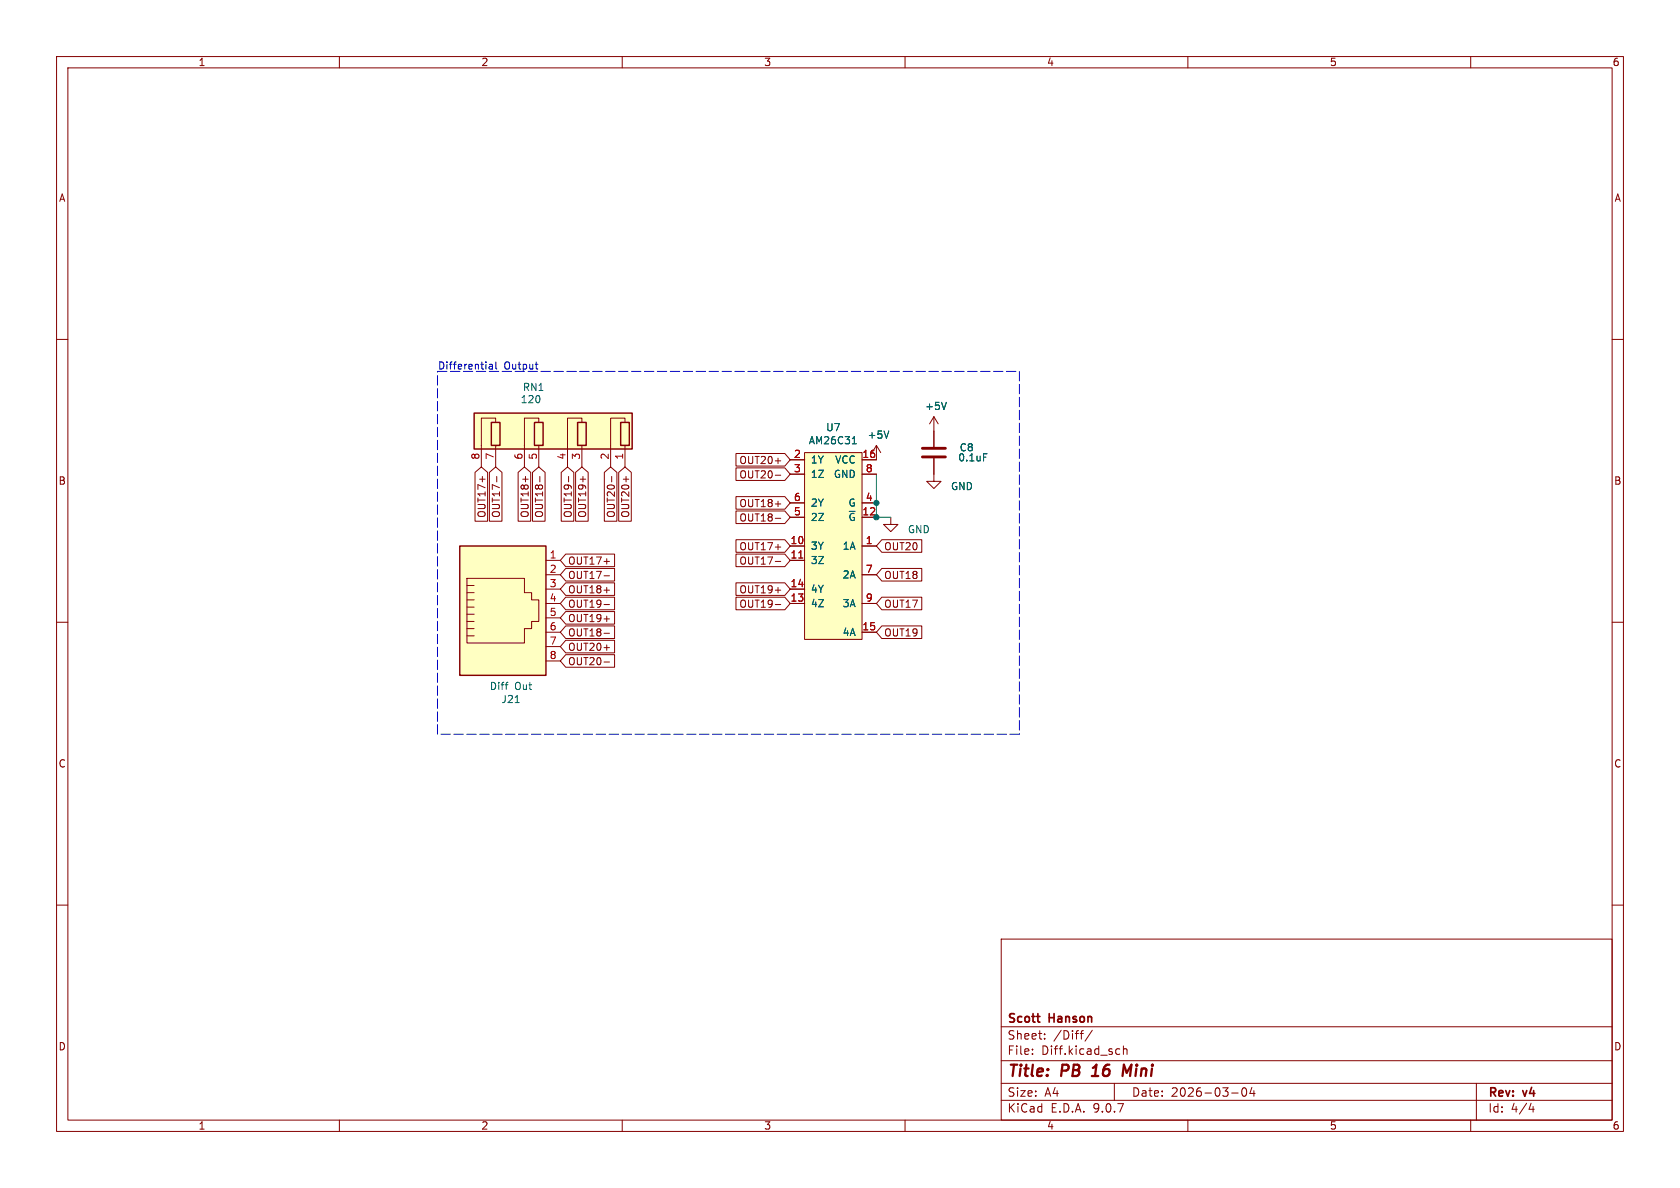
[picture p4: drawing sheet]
(kicad_sch
 (version 20250114)
 (generator "eeschema")
 (generator_version "9.0")
 (paper "A4")
 (title_block
  (title "PB 16 Mini")
  (date "2026-03-04")
  (rev "v4")
  (company "Scott Hanson"))
 (lib_symbols
  (symbol "AM26C31:AM26C31"
   (pin_names
    (offset 1.016)) (exclude_from_sim no) (in_bom yes) (on_board yes)
   (property "Reference" "IC" (at -5.08 17.78 0) (effects (font (size 1.27 1.27)) (justify left)))
   (property "Value" "AM26C31_AM26C31" (at -5.08 -17.78 0) (effects (font (size 1.27 1.27)) (justify left)))
   (property "Footprint" "agg:SOIC-16" (at -5.08 -20.32 0) (effects (font (size 1.27 1.27)) (justify left) (hide yes)))
   (property "Datasheet" "http://www.ti.com.cn/cn/lit/ds/symlink/am26c31.pdf" (at -5.08 -22.86 0) (effects (font (size 1.27 1.27)) (justify left) (hide yes)))
   (property "Description" "" (at 0 0 0) (effects (font (size 1.27 1.27)) (hide yes)))
   (property "Farnell" "4975637" (at -5.08 -25.4 0) (effects (font (size 1.27 1.27)) (justify left) (hide yes)))
   (symbol "AM26C31_0_0"
    (pin power_in line (at -7.62 15.24 0) (length 2.54) (name "VCC" (effects (font (size 1.27 1.27)))) (number "16" (effects (font (size 1.27 1.27)))))
    (pin power_in line (at -7.62 12.7 0) (length 2.54) (name "GND" (effects (font (size 1.27 1.27)))) (number "8" (effects (font (size 1.27 1.27)))))
    (pin input line (at -7.62 7.62 0) (length 2.54) (name "G" (effects (font (size 1.27 1.27)))) (number "4" (effects (font (size 1.27 1.27)))))
    (pin input line (at -7.62 5.08 0) (length 2.54) (name "~{G}" (effects (font (size 1.27 1.27)))) (number "12" (effects (font (size 1.27 1.27)))))
    (pin input line (at -7.62 0 0) (length 2.54) (name "1A" (effects (font (size 1.27 1.27)))) (number "1" (effects (font (size 1.27 1.27)))))
    (pin input line (at -7.62 -5.08 0) (length 2.54) (name "2A" (effects (font (size 1.27 1.27)))) (number "7" (effects (font (size 1.27 1.27)))))
    (pin input line (at -7.62 -10.16 0) (length 2.54) (name "3A" (effects (font (size 1.27 1.27)))) (number "9" (effects (font (size 1.27 1.27)))))
    (pin input line (at -7.62 -15.24 0) (length 2.54) (name "4A" (effects (font (size 1.27 1.27)))) (number "15" (effects (font (size 1.27 1.27)))))
    (pin output line (at 7.62 15.24 180) (length 2.54) (name "1Y" (effects (font (size 1.27 1.27)))) (number "2" (effects (font (size 1.27 1.27)))))
    (pin output line (at 7.62 12.7 180) (length 2.54) (name "1Z" (effects (font (size 1.27 1.27)))) (number "3" (effects (font (size 1.27 1.27)))))
    (pin output line (at 7.62 7.62 180) (length 2.54) (name "2Y" (effects (font (size 1.27 1.27)))) (number "6" (effects (font (size 1.27 1.27)))))
    (pin output line (at 7.62 5.08 180) (length 2.54) (name "2Z" (effects (font (size 1.27 1.27)))) (number "5" (effects (font (size 1.27 1.27)))))
    (pin output line (at 7.62 0 180) (length 2.54) (name "3Y" (effects (font (size 1.27 1.27)))) (number "10" (effects (font (size 1.27 1.27)))))
    (pin output line (at 7.62 -2.54 180) (length 2.54) (name "3Z" (effects (font (size 1.27 1.27)))) (number "11" (effects (font (size 1.27 1.27)))))
    (pin output line (at 7.62 -7.62 180) (length 2.54) (name "4Y" (effects (font (size 1.27 1.27)))) (number "14" (effects (font (size 1.27 1.27)))))
    (pin output line (at 7.62 -10.16 180) (length 2.54) (name "4Z" (effects (font (size 1.27 1.27)))) (number "13" (effects (font (size 1.27 1.27))))))
   (symbol "AM26C31_0_1"
    (rectangle (start -5.08 16.51) (end 5.08 -16.51) (stroke (width 0) (type default)) (fill (type background))))
   (embedded_fonts no))
  (symbol "Connector:RJ45"
   (pin_names
    (offset 1.016)) (exclude_from_sim no) (in_bom yes) (on_board yes)
   (property "Reference" "J" (at -5.08 13.97 0) (effects (font (size 1.27 1.27)) (justify right)))
   (property "Value" "RJ45" (at 2.54 13.97 0) (effects (font (size 1.27 1.27)) (justify left)))
   (property "Footprint" "" (at 0 0.635 90) (effects (font (size 1.27 1.27)) (hide yes)))
   (property "Datasheet" "~" (at 0 0.635 90) (effects (font (size 1.27 1.27)) (hide yes)))
   (property "Description" "RJ connector, 8P8C (8 positions 8 connected)" (at 0 0 0) (effects (font (size 1.27 1.27)) (hide yes)))
   (symbol "RJ45_0_1"
    (polyline (pts (xy -6.35 1.905) (xy -5.08 1.905) (xy -5.08 1.905)) (stroke (width 0) (type default)) (fill (type none)))
    (polyline (pts (xy -6.35 0.635) (xy -5.08 0.635) (xy -5.08 0.635)) (stroke (width 0) (type default)) (fill (type none)))
    (polyline (pts (xy -6.35 -0.635) (xy -5.08 -0.635) (xy -5.08 -0.635)) (stroke (width 0) (type default)) (fill (type none)))
    (polyline (pts (xy -6.35 -1.905) (xy -5.08 -1.905) (xy -5.08 -1.905)) (stroke (width 0) (type default)) (fill (type none)))
    (polyline (pts (xy -6.35 -3.175) (xy -5.08 -3.175) (xy -5.08 -3.175)) (stroke (width 0) (type default)) (fill (type none)))
    (polyline (pts (xy -6.35 -4.445) (xy -6.35 6.985) (xy 3.81 6.985) (xy 3.81 4.445) (xy 5.08 4.445) (xy 5.08 3.175) (xy 6.35 3.175) (xy 6.35 -0.635) (xy 5.08 -0.635) (xy 5.08 -1.905) (xy 3.81 -1.905) (xy 3.81 -4.445) (xy -6.35 -4.445) (xy -6.35 -4.445)) (stroke (width 0) (type default)) (fill (type none)))
    (polyline (pts (xy -5.08 5.715) (xy -6.35 5.715)) (stroke (width 0) (type default)) (fill (type none)))
    (polyline (pts (xy -5.08 4.445) (xy -6.35 4.445)) (stroke (width 0) (type default)) (fill (type none)))
    (polyline (pts (xy -5.08 3.175) (xy -6.35 3.175) (xy -6.35 3.175)) (stroke (width 0) (type default)) (fill (type none)))
    (rectangle (start 7.62 12.7) (end -7.62 -10.16) (stroke (width 0.254) (type default)) (fill (type background))))
   (symbol "RJ45_1_1"
    (pin passive line (at 10.16 10.16 180) (length 2.54) (name "~" (effects (font (size 1.27 1.27)))) (number "8" (effects (font (size 1.27 1.27)))))
    (pin passive line (at 10.16 7.62 180) (length 2.54) (name "~" (effects (font (size 1.27 1.27)))) (number "7" (effects (font (size 1.27 1.27)))))
    (pin passive line (at 10.16 5.08 180) (length 2.54) (name "~" (effects (font (size 1.27 1.27)))) (number "6" (effects (font (size 1.27 1.27)))))
    (pin passive line (at 10.16 2.54 180) (length 2.54) (name "~" (effects (font (size 1.27 1.27)))) (number "5" (effects (font (size 1.27 1.27)))))
    (pin passive line (at 10.16 0 180) (length 2.54) (name "~" (effects (font (size 1.27 1.27)))) (number "4" (effects (font (size 1.27 1.27)))))
    (pin passive line (at 10.16 -2.54 180) (length 2.54) (name "~" (effects (font (size 1.27 1.27)))) (number "3" (effects (font (size 1.27 1.27)))))
    (pin passive line (at 10.16 -5.08 180) (length 2.54) (name "~" (effects (font (size 1.27 1.27)))) (number "2" (effects (font (size 1.27 1.27)))))
    (pin passive line (at 10.16 -7.62 180) (length 2.54) (name "~" (effects (font (size 1.27 1.27)))) (number "1" (effects (font (size 1.27 1.27))))))
   (embedded_fonts no))
  (symbol "Device:C"
   (pin_numbers (hide yes))
   (pin_names
    (offset 0.254)) (exclude_from_sim no) (in_bom yes) (on_board yes)
   (property "Reference" "C" (at 0.635 2.54 0) (effects (font (size 1.27 1.27)) (justify left)))
   (property "Value" "C" (at 0.635 -2.54 0) (effects (font (size 1.27 1.27)) (justify left)))
   (property "Footprint" "" (at 0.9652 -3.81 0) (effects (font (size 1.27 1.27)) (hide yes)))
   (property "Datasheet" "~" (at 0 0 0) (effects (font (size 1.27 1.27)) (hide yes)))
   (property "Description" "Unpolarized capacitor" (at 0 0 0) (effects (font (size 1.27 1.27)) (hide yes)))
   (symbol "C_0_1"
    (polyline (pts (xy -2.032 0.762) (xy 2.032 0.762)) (stroke (width 0.508) (type default)) (fill (type none)))
    (polyline (pts (xy -2.032 -0.762) (xy 2.032 -0.762)) (stroke (width 0.508) (type default)) (fill (type none))))
   (symbol "C_1_1"
    (pin passive line (at 0 3.81 270) (length 2.794) (name "~" (effects (font (size 1.27 1.27)))) (number "1" (effects (font (size 1.27 1.27)))))
    (pin passive line (at 0 -3.81 90) (length 2.794) (name "~" (effects (font (size 1.27 1.27)))) (number "2" (effects (font (size 1.27 1.27))))))
   (embedded_fonts no))
  (symbol "Device:R_Pack04_SIP"
   (pin_names
    (offset 0) (hide yes)) (exclude_from_sim no) (in_bom yes) (on_board yes)
   (property "Reference" "RN" (at -15.24 0 90) (effects (font (size 1.27 1.27))))
   (property "Value" "R_Pack04_SIP" (at 15.24 0 90) (effects (font (size 1.27 1.27))))
   (property "Footprint" "Resistor_THT:R_Array_SIP8" (at 17.145 0 90) (effects (font (size 1.27 1.27)) (hide yes)))
   (property "Datasheet" "http://www.vishay.com/docs/31509/csc.pdf" (at 0 0 0) (effects (font (size 1.27 1.27)) (hide yes)))
   (property "Description" "4 resistor network, parallel topology, SIP package" (at 0 0 0) (effects (font (size 1.27 1.27)) (hide yes)))
   (symbol "R_Pack04_SIP_0_1"
    (rectangle (start -13.97 -1.905) (end 13.97 4.445) (stroke (width 0.254) (type default)) (fill (type background)))
    (rectangle (start -13.462 2.794) (end -11.938 -1.27) (stroke (width 0.254) (type default)) (fill (type none)))
    (polyline (pts (xy -12.7 2.794) (xy -12.7 3.556) (xy -10.16 3.556) (xy -10.16 -1.27)) (stroke (width 0) (type default)) (fill (type none)))
    (rectangle (start -5.842 2.794) (end -4.318 -1.27) (stroke (width 0.254) (type default)) (fill (type none)))
    (polyline (pts (xy -5.08 2.794) (xy -5.08 3.556) (xy -2.54 3.556) (xy -2.54 -1.27)) (stroke (width 0) (type default)) (fill (type none)))
    (rectangle (start 1.778 2.794) (end 3.302 -1.27) (stroke (width 0.254) (type default)) (fill (type none)))
    (polyline (pts (xy 2.54 2.794) (xy 2.54 3.556) (xy 5.08 3.556) (xy 5.08 -1.27)) (stroke (width 0) (type default)) (fill (type none)))
    (rectangle (start 9.398 2.794) (end 10.922 -1.27) (stroke (width 0.254) (type default)) (fill (type none)))
    (polyline (pts (xy 10.16 2.794) (xy 10.16 3.556) (xy 12.7 3.556) (xy 12.7 -1.27)) (stroke (width 0) (type default)) (fill (type none))))
   (symbol "R_Pack04_SIP_1_1"
    (pin passive line (at -12.7 -5.08 90) (length 3.81) (name "R1.1" (effects (font (size 1.27 1.27)))) (number "1" (effects (font (size 1.27 1.27)))))
    (pin passive line (at -10.16 -5.08 90) (length 3.81) (name "R1.2" (effects (font (size 1.27 1.27)))) (number "2" (effects (font (size 1.27 1.27)))))
    (pin passive line (at -5.08 -5.08 90) (length 3.81) (name "R2.1" (effects (font (size 1.27 1.27)))) (number "3" (effects (font (size 1.27 1.27)))))
    (pin passive line (at -2.54 -5.08 90) (length 3.81) (name "R2.2" (effects (font (size 1.27 1.27)))) (number "4" (effects (font (size 1.27 1.27)))))
    (pin passive line (at 2.54 -5.08 90) (length 3.81) (name "R3.1" (effects (font (size 1.27 1.27)))) (number "5" (effects (font (size 1.27 1.27)))))
    (pin passive line (at 5.08 -5.08 90) (length 3.81) (name "R3.2" (effects (font (size 1.27 1.27)))) (number "6" (effects (font (size 1.27 1.27)))))
    (pin passive line (at 10.16 -5.08 90) (length 3.81) (name "R4.1" (effects (font (size 1.27 1.27)))) (number "7" (effects (font (size 1.27 1.27)))))
    (pin passive line (at 12.7 -5.08 90) (length 3.81) (name "R4.2" (effects (font (size 1.27 1.27)))) (number "8" (effects (font (size 1.27 1.27))))))
   (embedded_fonts no))
  (symbol "power:+5V"
   (power)
   (pin_names
    (offset 0)) (exclude_from_sim no) (in_bom yes) (on_board yes)
   (property "Reference" "#PWR" (at 0 -3.81 0) (effects (font (size 1.27 1.27)) (hide yes)))
   (property "Value" "+5V" (at 0 3.556 0) (effects (font (size 1.27 1.27))))
   (property "Footprint" "" (at 0 0 0) (effects (font (size 1.27 1.27)) (hide yes)))
   (property "Datasheet" "" (at 0 0 0) (effects (font (size 1.27 1.27)) (hide yes)))
   (property "Description" "Power symbol creates a global label with name \"+5V\"" (at 0 0 0) (effects (font (size 1.27 1.27)) (hide yes)))
   (symbol "+5V_0_1"
    (polyline (pts (xy -0.762 1.27) (xy 0 2.54)) (stroke (width 0) (type default)) (fill (type none)))
    (polyline (pts (xy 0 2.54) (xy 0.762 1.27)) (stroke (width 0) (type default)) (fill (type none)))
    (polyline (pts (xy 0 0) (xy 0 2.54)) (stroke (width 0) (type default)) (fill (type none))))
   (symbol "+5V_1_1"
    (pin power_in line (at 0 0 90) (length 0) (hide yes) (name "+5V" (effects (font (size 1.27 1.27)))) (number "1" (effects (font (size 1.27 1.27))))))
   (embedded_fonts no))
  (symbol "power:GND"
   (power)
   (pin_names
    (offset 0)) (exclude_from_sim no) (in_bom yes) (on_board yes)
   (property "Reference" "#PWR" (at 0 -6.35 0) (effects (font (size 1.27 1.27)) (hide yes)))
   (property "Value" "GND" (at 0 -3.81 0) (effects (font (size 1.27 1.27))))
   (property "Footprint" "" (at 0 0 0) (effects (font (size 1.27 1.27)) (hide yes)))
   (property "Datasheet" "" (at 0 0 0) (effects (font (size 1.27 1.27)) (hide yes)))
   (property "Description" "Power symbol creates a global label with name \"GND\" , ground" (at 0 0 0) (effects (font (size 1.27 1.27)) (hide yes)))
   (symbol "GND_0_1"
    (polyline (pts (xy 0 0) (xy 0 -1.27) (xy 1.27 -1.27) (xy 0 -2.54) (xy -1.27 -1.27) (xy 0 -1.27)) (stroke (width 0) (type default)) (fill (type none))))
   (symbol "GND_1_1"
    (pin power_in line (at 0 0 270) (length 0) (hide yes) (name "GND" (effects (font (size 1.27 1.27)))) (number "1" (effects (font (size 1.27 1.27))))))
   (embedded_fonts no)))
 (text "Differential Output"
  (exclude_from_sim no)
  (at 77.343 65.659 0)
  (effects (font (size 1.27 1.27)) (justify left bottom)))
 (junction
  (at 154.94 88.9)
  (diameter 0)
  (color 0 0 0 0))
 (junction
  (at 154.94 91.44)
  (diameter 0)
  (color 0 0 0 0))
 (polyline
  (pts (xy 180.213 129.794) (xy 77.343 129.794))
  (stroke (width 0) (type dash)))
 (polyline
  (pts (xy 180.213 65.659) (xy 180.213 129.794))
  (stroke (width 0) (type dash)))
 (polyline
  (pts (xy 77.343 65.659) (xy 180.213 65.659))
  (stroke (width 0) (type dash)))
 (wire
  (pts (xy 154.94 88.9) (xy 154.94 91.44))
  (stroke (width 0) (type default)))
 (wire
  (pts (xy 154.94 83.82) (xy 154.94 88.9))
  (stroke (width 0) (type default)))
 (wire
  (pts (xy 154.94 91.44) (xy 157.48 91.44))
  (stroke (width 0) (type default)))
 (polyline
  (pts (xy 77.343 129.794) (xy 77.343 65.659))
  (stroke (width 0) (type dash)))
 (global_label "OUT20"
  (shape input)
  (at 154.94 96.52 0)
  (fields_autoplaced yes)
  (effects (font (size 1.27 1.27)) (justify left))
  (property "Intersheetrefs" "${INTERSHEET_REFS}" (at 163.9728 96.52 0) (effects (font (size 1.27 1.27)) (justify left) (hide yes))))
 (global_label "OUT18"
  (shape input)
  (at 154.94 101.6 0)
  (fields_autoplaced yes)
  (effects (font (size 1.27 1.27)) (justify left))
  (property "Intersheetrefs" "${INTERSHEET_REFS}" (at 163.9728 101.6 0) (effects (font (size 1.27 1.27)) (justify left) (hide yes))))
 (global_label "OUT20+"
  (shape input)
  (at 99.06 114.3 0)
  (fields_autoplaced yes)
  (effects (font (size 1.27 1.27)) (justify left))
  (property "Intersheetrefs" "${INTERSHEET_REFS}" (at 109.6652 114.3 0) (effects (font (size 1.27 1.27)) (justify left) (hide yes))))
 (global_label "OUT19+"
  (shape input)
  (at 102.87 82.55 270)
  (fields_autoplaced yes)
  (effects (font (size 1.27 1.27)) (justify right))
  (property "Intersheetrefs" "${INTERSHEET_REFS}" (at 102.87 92.501 90) (effects (font (size 1.27 1.27)) (justify right) (hide yes))))
 (global_label "OUT20+"
  (shape input)
  (at 110.49 82.55 270)
  (fields_autoplaced yes)
  (effects (font (size 1.27 1.27)) (justify right))
  (property "Intersheetrefs" "${INTERSHEET_REFS}" (at 110.49 92.501 90) (effects (font (size 1.27 1.27)) (justify right) (hide yes))))
 (global_label "OUT17+"
  (shape input)
  (at 99.06 99.06 0)
  (fields_autoplaced yes)
  (effects (font (size 1.27 1.27)) (justify left))
  (property "Intersheetrefs" "${INTERSHEET_REFS}" (at 109.6652 99.06 0) (effects (font (size 1.27 1.27)) (justify left) (hide yes))))
 (global_label "OUT17-"
  (shape input)
  (at 87.63 82.55 270)
  (fields_autoplaced yes)
  (effects (font (size 1.27 1.27)) (justify right))
  (property "Intersheetrefs" "${INTERSHEET_REFS}" (at 87.63 92.501 90) (effects (font (size 1.27 1.27)) (justify right) (hide yes))))
 (global_label "OUT19-"
  (shape input)
  (at 139.7 106.68 180)
  (fields_autoplaced yes)
  (effects (font (size 1.27 1.27)) (justify right))
  (property "Intersheetrefs" "${INTERSHEET_REFS}" (at 129.0948 106.68 0) (effects (font (size 1.27 1.27)) (justify right) (hide yes))))
 (global_label "OUT17+"
  (shape input)
  (at 139.7 96.52 180)
  (fields_autoplaced yes)
  (effects (font (size 1.27 1.27)) (justify right))
  (property "Intersheetrefs" "${INTERSHEET_REFS}" (at 129.0948 96.52 0) (effects (font (size 1.27 1.27)) (justify right) (hide yes))))
 (global_label "OUT18+"
  (shape input)
  (at 99.06 104.14 0)
  (fields_autoplaced yes)
  (effects (font (size 1.27 1.27)) (justify left))
  (property "Intersheetrefs" "${INTERSHEET_REFS}" (at 109.6652 104.14 0) (effects (font (size 1.27 1.27)) (justify left) (hide yes))))
 (global_label "OUT19-"
  (shape input)
  (at 99.06 106.68 0)
  (fields_autoplaced yes)
  (effects (font (size 1.27 1.27)) (justify left))
  (property "Intersheetrefs" "${INTERSHEET_REFS}" (at 109.6652 106.68 0) (effects (font (size 1.27 1.27)) (justify left) (hide yes))))
 (global_label "OUT17"
  (shape input)
  (at 154.94 106.68 0)
  (fields_autoplaced yes)
  (effects (font (size 1.27 1.27)) (justify left))
  (property "Intersheetrefs" "${INTERSHEET_REFS}" (at 163.9728 106.68 0) (effects (font (size 1.27 1.27)) (justify left) (hide yes))))
 (global_label "OUT19"
  (shape input)
  (at 154.94 111.76 0)
  (fields_autoplaced yes)
  (effects (font (size 1.27 1.27)) (justify left))
  (property "Intersheetrefs" "${INTERSHEET_REFS}" (at 163.9728 111.76 0) (effects (font (size 1.27 1.27)) (justify left) (hide yes))))
 (global_label "OUT18+"
  (shape input)
  (at 92.71 82.55 270)
  (fields_autoplaced yes)
  (effects (font (size 1.27 1.27)) (justify right))
  (property "Intersheetrefs" "${INTERSHEET_REFS}" (at 92.71 92.501 90) (effects (font (size 1.27 1.27)) (justify right) (hide yes))))
 (global_label "OUT17-"
  (shape input)
  (at 139.7 99.06 180)
  (fields_autoplaced yes)
  (effects (font (size 1.27 1.27)) (justify right))
  (property "Intersheetrefs" "${INTERSHEET_REFS}" (at 129.0948 99.06 0) (effects (font (size 1.27 1.27)) (justify right) (hide yes))))
 (global_label "OUT19+"
  (shape input)
  (at 99.06 109.22 0)
  (fields_autoplaced yes)
  (effects (font (size 1.27 1.27)) (justify left))
  (property "Intersheetrefs" "${INTERSHEET_REFS}" (at 109.6652 109.22 0) (effects (font (size 1.27 1.27)) (justify left) (hide yes))))
 (global_label "OUT20-"
  (shape input)
  (at 139.7 83.82 180)
  (fields_autoplaced yes)
  (effects (font (size 1.27 1.27)) (justify right))
  (property "Intersheetrefs" "${INTERSHEET_REFS}" (at 129.0948 83.82 0) (effects (font (size 1.27 1.27)) (justify right) (hide yes))))
 (global_label "OUT17+"
  (shape input)
  (at 85.09 82.55 270)
  (fields_autoplaced yes)
  (effects (font (size 1.27 1.27)) (justify right))
  (property "Intersheetrefs" "${INTERSHEET_REFS}" (at 85.09 92.501 90) (effects (font (size 1.27 1.27)) (justify right) (hide yes))))
 (global_label "OUT20+"
  (shape input)
  (at 139.7 81.28 180)
  (fields_autoplaced yes)
  (effects (font (size 1.27 1.27)) (justify right))
  (property "Intersheetrefs" "${INTERSHEET_REFS}" (at 129.0948 81.28 0) (effects (font (size 1.27 1.27)) (justify right) (hide yes))))
 (global_label "OUT20-"
  (shape input)
  (at 99.06 116.84 0)
  (fields_autoplaced yes)
  (effects (font (size 1.27 1.27)) (justify left))
  (property "Intersheetrefs" "${INTERSHEET_REFS}" (at 109.6652 116.84 0) (effects (font (size 1.27 1.27)) (justify left) (hide yes))))
 (global_label "OUT18-"
  (shape input)
  (at 139.7 91.44 180)
  (fields_autoplaced yes)
  (effects (font (size 1.27 1.27)) (justify right))
  (property "Intersheetrefs" "${INTERSHEET_REFS}" (at 129.0948 91.44 0) (effects (font (size 1.27 1.27)) (justify right) (hide yes))))
 (global_label "OUT19+"
  (shape input)
  (at 139.7 104.14 180)
  (fields_autoplaced yes)
  (effects (font (size 1.27 1.27)) (justify right))
  (property "Intersheetrefs" "${INTERSHEET_REFS}" (at 129.0948 104.14 0) (effects (font (size 1.27 1.27)) (justify right) (hide yes))))
 (global_label "OUT17-"
  (shape input)
  (at 99.06 101.6 0)
  (fields_autoplaced yes)
  (effects (font (size 1.27 1.27)) (justify left))
  (property "Intersheetrefs" "${INTERSHEET_REFS}" (at 109.6652 101.6 0) (effects (font (size 1.27 1.27)) (justify left) (hide yes))))
 (global_label "OUT20-"
  (shape input)
  (at 107.95 82.55 270)
  (fields_autoplaced yes)
  (effects (font (size 1.27 1.27)) (justify right))
  (property "Intersheetrefs" "${INTERSHEET_REFS}" (at 107.95 92.501 90) (effects (font (size 1.27 1.27)) (justify right) (hide yes))))
 (global_label "OUT18-"
  (shape input)
  (at 99.06 111.76 0)
  (fields_autoplaced yes)
  (effects (font (size 1.27 1.27)) (justify left))
  (property "Intersheetrefs" "${INTERSHEET_REFS}" (at 109.6652 111.76 0) (effects (font (size 1.27 1.27)) (justify left) (hide yes))))
 (global_label "OUT18-"
  (shape input)
  (at 95.25 82.55 270)
  (fields_autoplaced yes)
  (effects (font (size 1.27 1.27)) (justify right))
  (property "Intersheetrefs" "${INTERSHEET_REFS}" (at 95.25 92.501 90) (effects (font (size 1.27 1.27)) (justify right) (hide yes))))
 (global_label "OUT19-"
  (shape input)
  (at 100.33 82.55 270)
  (fields_autoplaced yes)
  (effects (font (size 1.27 1.27)) (justify right))
  (property "Intersheetrefs" "${INTERSHEET_REFS}" (at 100.33 92.501 90) (effects (font (size 1.27 1.27)) (justify right) (hide yes))))
 (global_label "OUT18+"
  (shape input)
  (at 139.7 88.9 180)
  (fields_autoplaced yes)
  (effects (font (size 1.27 1.27)) (justify right))
  (property "Intersheetrefs" "${INTERSHEET_REFS}" (at 129.0948 88.9 0) (effects (font (size 1.27 1.27)) (justify right) (hide yes))))
 (symbol
  (lib_id "Device:R_Pack04_SIP")
  (at 97.79 77.47 0)
  (mirror y)
  (unit 1)
  (exclude_from_sim no)
  (in_bom yes)
  (on_board yes)
  (dnp no)
  (property "Reference" "RN1" (at 92.329 68.453 0) (effects (font (size 1.27 1.27)) (justify right)))
  (property "Value" "120" (at 91.948 70.612 0) (effects (font (size 1.27 1.27)) (justify right)))
  (property "Footprint" "Resistor_THT:R_Array_SIP8" (at 80.645 77.47 90) (effects (font (size 1.27 1.27)) (hide yes)))
  (property "Datasheet" "http://www.vishay.com/docs/31509/csc.pdf" (at 97.79 77.47 0) (effects (font (size 1.27 1.27)) (hide yes)))
  (property "Description" "" (at 97.79 77.47 0) (effects (font (size 1.27 1.27))))
  (property "Digikey PN" "4608X-2-121LF-ND" (at 97.79 77.47 0) (effects (font (size 1.27 1.27)) (hide yes)))
  (property "Digi-Key_PN" "4608X-2-121LF-ND" (at 97.79 77.47 0) (effects (font (size 1.27 1.27)) (hide yes)))
  (property "MPN" "4608X-102-121LF" (at 97.79 77.47 0) (effects (font (size 1.27 1.27)) (hide yes)))
  (pin "1")
  (pin "2")
  (pin "3")
  (pin "4")
  (pin "5")
  (pin "6")
  (pin "7")
  (pin "8"))
 (symbol
  (lib_id "Connector:RJ45")
  (at 88.9 106.68 0)
  (mirror x)
  (unit 1)
  (exclude_from_sim no)
  (in_bom yes)
  (on_board yes)
  (dnp no)
  (property "Reference" "J21" (at 90.3478 123.6218 0) (effects (font (size 1.27 1.27))))
  (property "Value" "Diff Out" (at 90.3478 121.3104 0) (effects (font (size 1.27 1.27))))
  (property "Footprint" "Connector_RJ:RJ45_Amphenol_54602-x08_Horizontal" (at 88.9 107.315 90) (effects (font (size 1.27 1.27)) (hide yes)))
  (property "Datasheet" "~" (at 88.9 107.315 90) (effects (font (size 1.27 1.27)) (hide yes)))
  (property "Description" "" (at 88.9 106.68 0) (effects (font (size 1.27 1.27)) (hide yes)))
  (property "Digi-Key_PN" "AE10392-ND" (at 67.564 8.128 0) (effects (font (size 1.27 1.27)) (hide yes)))
  (property "MPN" "X05ADIWA1DY1022" (at 67.564 8.128 0) (effects (font (size 1.27 1.27)) (hide yes)))
  (property "LCSC" "C2938579" (at 88.9 106.68 0) (effects (font (size 1.27 1.27)) (hide yes)))
  (pin "1")
  (pin "2")
  (pin "3")
  (pin "4")
  (pin "5")
  (pin "6")
  (pin "7")
  (pin "8"))
 (symbol
  (lib_id "AM26C31:AM26C31")
  (at 147.32 96.52 0)
  (mirror y)
  (unit 1)
  (exclude_from_sim no)
  (in_bom yes)
  (on_board yes)
  (dnp no)
  (property "Reference" "U7" (at 147.32 75.565 0) (effects (font (size 1.27 1.27))))
  (property "Value" "AM26C31" (at 147.32 77.8764 0) (effects (font (size 1.27 1.27))))
  (property "Footprint" "Package_DIP:DIP-16_W7.62mm" (at 152.4 116.84 0) (effects (font (size 1.27 1.27)) (justify left) (hide yes)))
  (property "Datasheet" "http://www.ti.com.cn/cn/lit/ds/symlink/am26c31.pdf" (at 152.4 119.38 0) (effects (font (size 1.27 1.27)) (justify left) (hide yes)))
  (property "Description" "" (at 147.32 96.52 0) (effects (font (size 1.27 1.27)) (hide yes)))
  (property "Farnell" "4975637" (at 152.4 121.92 0) (effects (font (size 1.27 1.27)) (justify left) (hide yes)))
  (property "Digi-Key_PN" "296-6785-5-ND" (at 147.32 96.52 0) (effects (font (size 1.27 1.27)) (hide yes)))
  (property "MPN" "AM26C31IN" (at 147.32 96.52 0) (effects (font (size 1.27 1.27)) (hide yes)))
  (property "LCSC" "" (at 147.32 96.52 0) (effects (font (size 1.27 1.27)) (hide yes)))
  (pin "1")
  (pin "10")
  (pin "11")
  (pin "12")
  (pin "13")
  (pin "14")
  (pin "15")
  (pin "16")
  (pin "2")
  (pin "3")
  (pin "4")
  (pin "5")
  (pin "6")
  (pin "7")
  (pin "8")
  (pin "9"))
 (symbol
  (lib_id "Device:C")
  (at 165.1 80.01 0)
  (unit 1)
  (exclude_from_sim no)
  (in_bom yes)
  (on_board yes)
  (dnp no)
  (property "Reference" "C8" (at 169.545 79.121 0) (effects (font (size 1.27 1.27)) (justify left)))
  (property "Value" "0.1uF" (at 169.291 80.899 0) (effects (font (size 1.27 1.27)) (justify left)))
  (property "Footprint" "Capacitor_THT:C_Rect_L7.0mm_W2.0mm_P5.00mm" (at 166.0652 83.82 0) (effects (font (size 1.27 1.27)) (hide yes)))
  (property "Datasheet" "~" (at 165.1 80.01 0) (effects (font (size 1.27 1.27)) (hide yes)))
  (property "Description" "" (at 165.1 80.01 0) (effects (font (size 1.27 1.27)) (hide yes)))
  (property "Digi-Key_PN" "478-7336-1-ND" (at 165.1 80.01 0) (effects (font (size 1.27 1.27)) (hide yes)))
  (property "MPN" "SR215C104KARTR1" (at 165.1 80.01 0) (effects (font (size 1.27 1.27)) (hide yes)))
  (property "LCSC" "" (at 165.1 80.01 0) (effects (font (size 1.27 1.27)) (hide yes)))
  (pin "1")
  (pin "2"))
 (symbol
  (lib_id "power:+5V")
  (at 154.94 81.28 0)
  (unit 1)
  (exclude_from_sim no)
  (in_bom yes)
  (on_board yes)
  (dnp no)
  (property "Reference" "#PWR074" (at 154.94 85.09 0) (effects (font (size 1.27 1.27)) (hide yes)))
  (property "Value" "+5V" (at 155.321 76.8858 0) (effects (font (size 1.27 1.27))))
  (property "Footprint" "" (at 154.94 81.28 0) (effects (font (size 1.27 1.27)) (hide yes)))
  (property "Datasheet" "" (at 154.94 81.28 0) (effects (font (size 1.27 1.27)) (hide yes)))
  (property "Description" "" (at 154.94 81.28 0) (effects (font (size 1.27 1.27)) (hide yes)))
  (pin "1"))
 (symbol
  (lib_id "power:GND")
  (at 157.48 91.44 0)
  (unit 1)
  (exclude_from_sim no)
  (in_bom yes)
  (on_board yes)
  (dnp no)
  (property "Reference" "#PWR075" (at 157.48 97.79 0) (effects (font (size 1.27 1.27)) (hide yes)))
  (property "Value" "GND" (at 162.433 93.599 0) (effects (font (size 1.27 1.27))))
  (property "Footprint" "" (at 157.48 91.44 0) (effects (font (size 1.27 1.27)) (hide yes)))
  (property "Datasheet" "" (at 157.48 91.44 0) (effects (font (size 1.27 1.27)) (hide yes)))
  (property "Description" "" (at 157.48 91.44 0) (effects (font (size 1.27 1.27)) (hide yes)))
  (pin "1"))
 (symbol
  (lib_id "power:+5V")
  (at 165.1 76.2 0)
  (unit 1)
  (exclude_from_sim no)
  (in_bom yes)
  (on_board yes)
  (dnp no)
  (property "Reference" "#PWR076" (at 165.1 80.01 0) (effects (font (size 1.27 1.27)) (hide yes)))
  (property "Value" "+5V" (at 165.481 71.8058 0) (effects (font (size 1.27 1.27))))
  (property "Footprint" "" (at 165.1 76.2 0) (effects (font (size 1.27 1.27)) (hide yes)))
  (property "Datasheet" "" (at 165.1 76.2 0) (effects (font (size 1.27 1.27)) (hide yes)))
  (property "Description" "" (at 165.1 76.2 0) (effects (font (size 1.27 1.27)) (hide yes)))
  (pin "1"))
 (symbol
  (lib_id "power:GND")
  (at 165.1 83.82 0)
  (unit 1)
  (exclude_from_sim no)
  (in_bom yes)
  (on_board yes)
  (dnp no)
  (property "Reference" "#PWR077" (at 165.1 90.17 0) (effects (font (size 1.27 1.27)) (hide yes)))
  (property "Value" "GND" (at 170.053 85.979 0) (effects (font (size 1.27 1.27))))
  (property "Footprint" "" (at 165.1 83.82 0) (effects (font (size 1.27 1.27)) (hide yes)))
  (property "Datasheet" "" (at 165.1 83.82 0) (effects (font (size 1.27 1.27)) (hide yes)))
  (property "Description" "" (at 165.1 83.82 0) (effects (font (size 1.27 1.27)) (hide yes)))
  (pin "1")))
